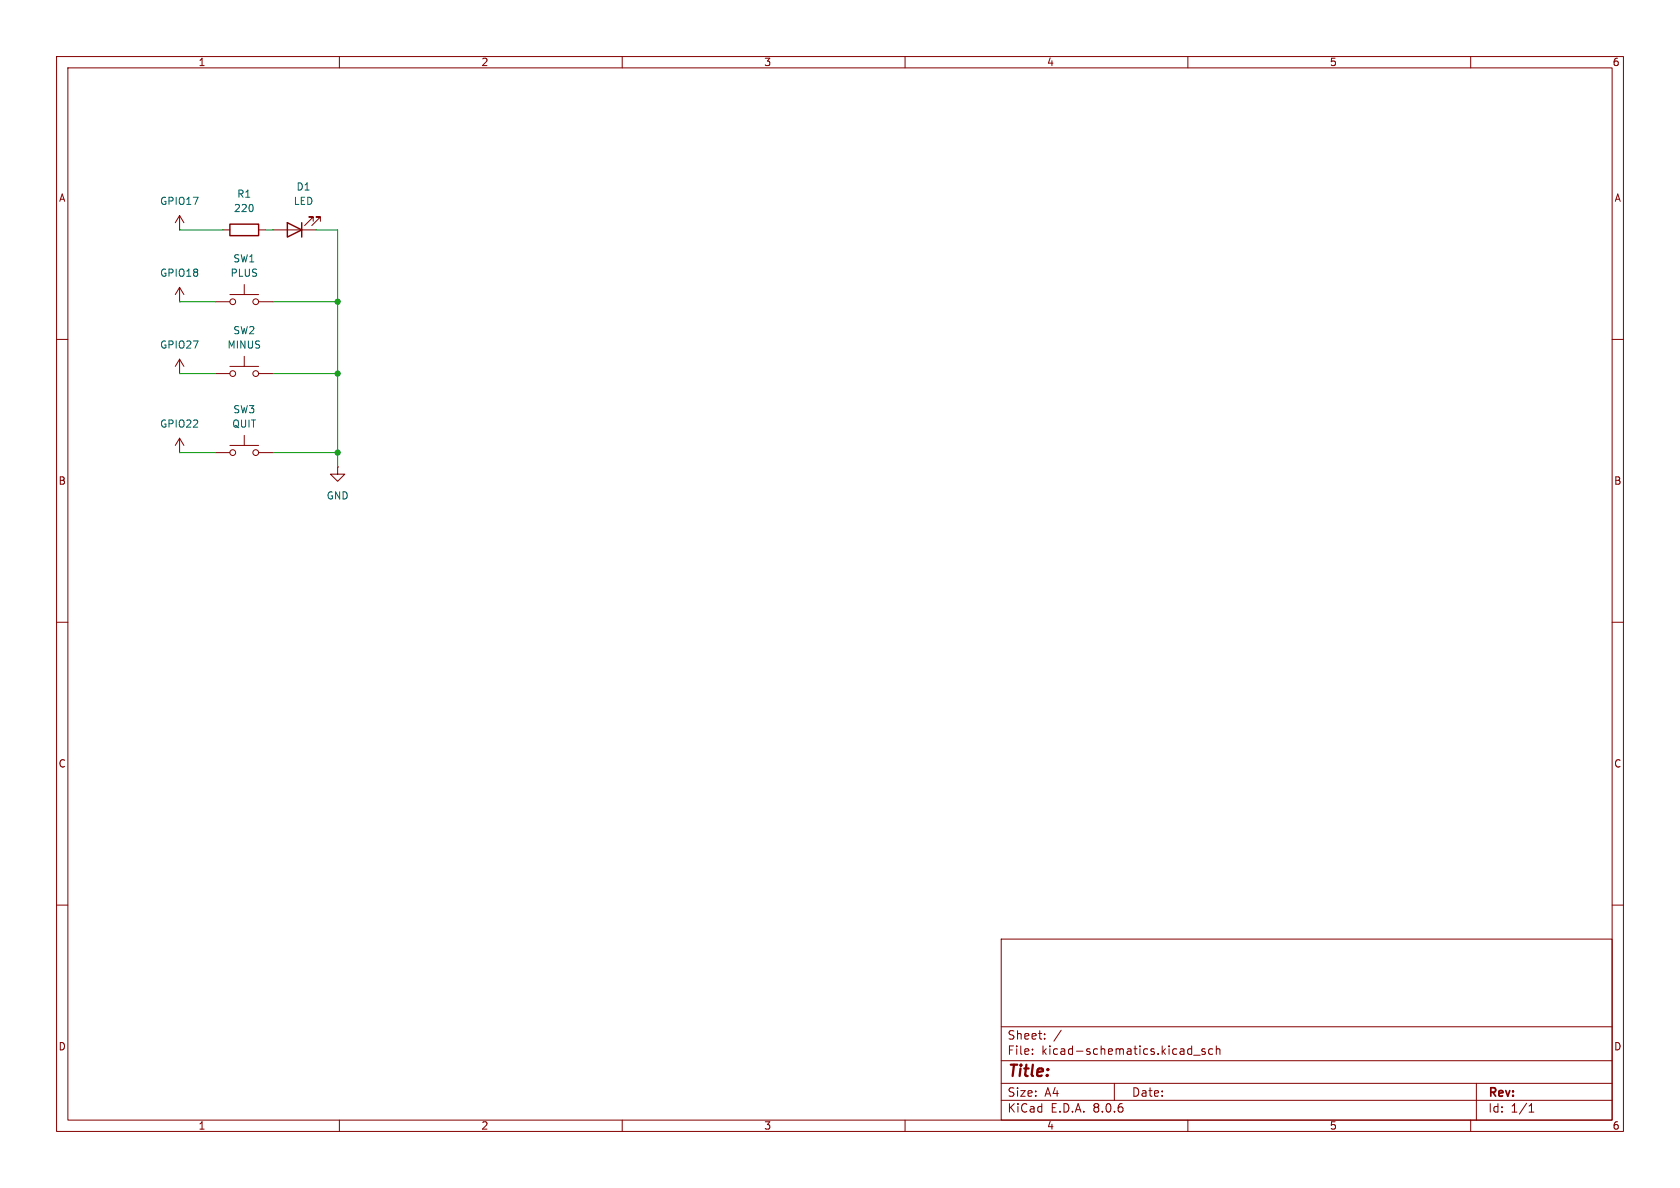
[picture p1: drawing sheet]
<svg xmlns="http://www.w3.org/2000/svg" width="297mm" height="210mm" viewBox="0 0 297 210" stroke-linecap="round" stroke-linejoin="round" font-family="sans-serif">
<g fill="none" stroke="#840000" stroke-width=".18">
<path d="M10 10h277v190h-277zM12 12h273v186h-273zM60 10v2M110 10v2M160 10v2M210 10v2M260 10v2M31.7 38.1v2.5M31.7 38.1l-.7 1.3M31.7 38.1l.8 1.3M55.4 39.1v-.7h-.8h.8l-1.6 1.5M56.6 39.1v-.7h-.7h.7l-1.5 1.5"/>
<path d="M10 60h2M31.7 53.3h.1M31.7 40.6h.1M31.7 50.8v2.5M31.7 50.8l-.7 1.3M31.7 50.8l.8 1.3M38.1 53.3h2.5M39.4 40.6h1.2M40.6 52.1h5.1M43.2 50.3v1.8M45.7 53.3h2.6M45.7 40.6h1.3"/>
<path d="M48.3 40.6h7.6M285 60h2M31.7 66h.1M31.7 63.5l-.7 1.3M31.7 63.5v2.5M31.7 77.5v2.5M31.7 63.5l.8 1.3M31.7 77.5l-.7 1.2M31.7 77.5l.8 1.2M38.1 66h2.5M40.6 78.7h5.1M40.6 64.8h5.1"/>
<path d="M43.2 63v1.8M43.2 77v1.7M45.7 66h2.6M31.7 80h.1M38.1 80h2.5M45.7 80h2.6M59.7 82.6v1.2h1.3l-1.3 1.3-1.3-1.3h1.3M59.7 82.6h.1M10 110h2M285 110h2M10 160h2M285 160h2"/>
<path d="M177 166h108v32h-108zM60 198v2M110 198v2M160 198v2M177 194.5h108M177 191.5h108M177 187.5h108M177 181.5h108M182.5 186.3v.1M182.5 185.5v.1M184.7 183.6v.1M184.7 182.8v.1"/>
<path d="M187.6 182.1l-1.3 2M197 191.5v3M210 198v2M210.5 185.4l.2 .1M210.7 184.9v1.5M210.7 186.3l-.2 .1M211 186.5h1.2M213 185.5l-.3-.1-.2 .2v.2l.5 .2v.3h-.5M214.4 185.5l-.4-.1-.3 .3v.4l.1 .2h.6M215 185.5l.2-.1 .4 .1 .1 .9M215 184.9v1.5M260 198v2"/>
<path d="M261 191.5v6.5M270.3 196.6h.9M270.3 195.5l.4-.4v1.5"/>
<circle cx="41.1" cy="53.3" r=".51"/>
<circle cx="45.2" cy="53.3" r=".51"/>
<circle cx="41.1" cy="66" r=".51"/>
<circle cx="45.2" cy="66" r=".51"/>
<circle cx="41.1" cy="80" r=".51"/>
<circle cx="45.2" cy="80" r=".51"/>
</g>
<path d="M40.6 39.6h5.1v2.1h-5.1zM50.8 39.4l2.5 1.2-2.5 1.3zM53.3 39.4v2.5" fill="none" stroke="#840000" stroke-width=".25"/>
<path d="M31.7 40.6h7.7M31.7 53.3h6.4M47 40.6h1.3M48.3 53.3h11.4M55.9 40.6h3.8v42M31.7 66h6.4M48.3 66h11.4M31.7 80h6.4M48.3 80h11.4" fill="none" stroke="#009600" stroke-width=".18"/>
<g fill="#009600" stroke="#009600" stroke-width=".18">
<circle cx="59.7" cy="53.3" r=".46"/>
<circle cx="59.7" cy="80" r=".46"/>
<circle cx="59.7" cy="66" r=".46"/>
</g>
<text font-size="2.8" fill="#840000" x="178" y="190.9">Title:</text>
<g font-size="2.1" fill="#840000">
<text x="178" y="184">Sheet:</text>
<text x="178" y="186.7">File:</text>
<text x="184.1" y="186.7">kicad-schematics.kicad_sch</text>
<text x="178" y="196.9">KiCad</text>
<text x="178" y="194.1">Size:</text>
<text x="184.7" y="194.1">A4</text>
<text x="185.7" y="196.9">E.D.A.</text>
<text x="193.3" y="196.9">8.0.6</text>
<text x="200" y="194.1">Date:</text>
<text x="263" y="194.3">Rev:</text>
<text x="263" y="196.9">Id:</text>
<text x="267.1" y="196.9">1/1</text>
</g>
<g font-size="1.8" fill="#840000">
<text x="35" y="11.9">1</text>
<text x="85" y="11.9">2</text>
<text x="135" y="11.9">3</text>
<text x="185" y="11.9">4</text>
<text x="235" y="11.9">5</text>
<text x="285" y="11.9">6</text>
<text x="10.3" y="35.9">A</text>
<text x="285.3" y="35.9">A</text>
<text x="10.3" y="85.9">B</text>
<text x="285.3" y="85.9">B</text>
<text x="10.3" y="135.9">C</text>
<text x="285.3" y="135.9">C</text>
<text x="10.3" y="185.9">D</text>
<text x="285.3" y="185.9">D</text>
<text x="35" y="199.9">1</text>
<text x="85" y="199.9">2</text>
<text x="135" y="199.9">3</text>
<text x="185" y="199.9">4</text>
<text x="235" y="199.9">5</text>
<text x="285" y="199.9">6</text>
</g>
<g font-size="1.8" fill="#006464">
<text x="41.8" y="35.2">R1</text>
<text x="52.3" y="33.9">D1</text>
<text x="28.2" y="36.4">GPIO17</text>
<text x="41.3" y="37.7">220</text>
<text x="51.8" y="36.4">LED</text>
<text x="41.1" y="46.6">SW1</text>
<text x="28.2" y="49.1">GPIO18</text>
<text x="40.7" y="49.1">PLUS</text>
<text x="41.1" y="59.3">SW2</text>
<text x="28.2" y="61.8">GPIO27</text>
<text x="40.1" y="61.8">MINUS</text>
<text x="28.2" y="75.8">GPIO22</text>
<text x="41" y="75.8">QUIT</text>
<text x="41.1" y="73.3">SW3</text>
<text x="57.7" y="88.5">GND</text>
</g>
</svg>
